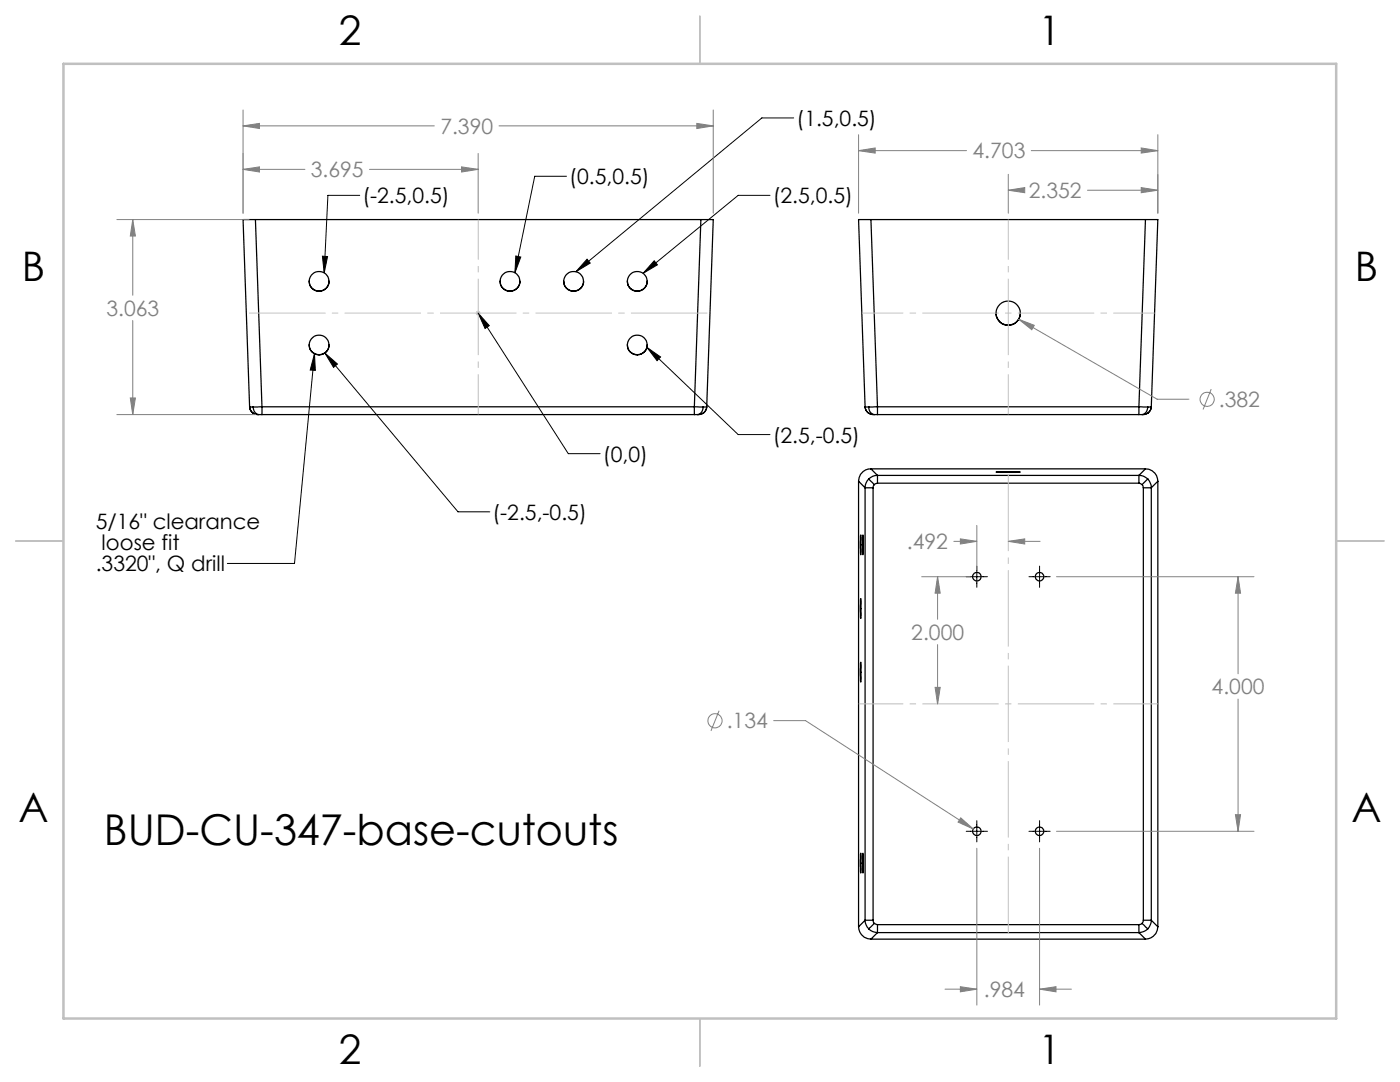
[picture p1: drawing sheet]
<svg xmlns="http://www.w3.org/2000/svg" width="279mm" height="216mm" viewBox="0 0 279 216" stroke-linecap="round" stroke-linejoin="round" font-family="sans-serif">
<g fill="none" stroke="#000" stroke-width=".25">
<path d="M51 43.8h-2.5l1.3 37.4M51 43.8h88.9M51 43.8l1.3 37.4M61.7 56.1a1.98 1.98 0 0 0 2 2M65.7 56.1a1.98 1.98 0 0 1-2 2M99.8 56.1a1.98 1.98 0 0 0 2 2M103.8 56.1a1.98 1.98 0 0 1-2 2M112.5 56.1a1.98 1.98 0 0 0 2 2M116.5 56.1a1.98 1.98 0 0 1-2 2M125.2 56.1a1.98 1.98 0 0 0 2 2M129.2 56.1a1.98 1.98 0 0 1-2 2M139.9 43.8h2.4l-1.3 37.4"/>
<path d="M139.9 43.8l-1.3 37.4M173.8 43.8h-2.5l1.3 37.4M173.8 43.8h54.8M173.8 43.8l1.3 37.4M228.6 43.8h2.5l-1.3 37.4M228.6 43.8l-1.3 37.4M61.7 68.8a1.98 1.98 0 0 0 2 2 1.98 1.98 0 0 0 2-2M125.2 68.8a1.98 1.98 0 0 0 2 2 1.98 1.98 0 0 0 2-2M198.8 62.4a2.42 2.42 0 0 0 2.4 2.5 2.42 2.42 0 0 0 2.4-2.5M49.8 81.2a1.55 1.55 0 0 0 1 1.4M49.8 81.2a1.65 1.65 0 0 0 1.8 1.5M49.8 81.2h.7"/>
<path d="M50.5 81.2a1.44 1.44 0 0 0 1.1 1.5M51.6 82.7h.7M52.3 81.2h-1.8M52.3 81.2v1.5M52.3 81.2h86.3M52.3 82.7h86.3M138.6 81.2h1.7M138.6 81.2v1.5M138.6 82.7h.6M140.3 81.2a1.44 1.44 0 0 1-1.1 1.5M141 81.2a1.59 1.59 0 0 1-.9 1.4M141 81.2h-.7"/>
<path d="M141 81.2a1.65 1.65 0 0 1-1.8 1.5M171.3 96l1.3 1.3M171.3 96v88.9M172.6 81.2a1.55 1.55 0 0 0 1.1 1.4M172.6 81.2a1.65 1.65 0 0 0 1.9 1.5M172.6 81.2h.8M172.6 97.3h1.6M172.6 97.3v86.3M173.4 81.2a1.38 1.38 0 0 0 1.1 1.5M173.4 95.6l1.1 1.1M173.4 95.6a2.53 2.53 0 0 0-.8 1.7M173.8 93.6a2.43 2.43 0 0 0-2.5 2.4"/>
<path d="M173.8 93.6l1.3 1.3M173.8 93.6h54.8M174.2 97.3v86.3M174.5 82.7h.6M174.5 96.7l-.3 .6M175.1 81.2h-1.7M175.1 81.2v1.5M175.1 81.2h52.2M175.1 82.7h52.2M175.1 94.9a2.31 2.31 0 0 0-1.7 .7M175.1 94.9v1.5M175.1 96.4l-.6 .3"/>
<path d="M175.1 94.9h52.2M175.1 96.4h52.2M198.8 94.2h4.8zM227.3 81.2h1.8M227.3 81.2v1.5M227.3 82.7h.6M227.3 94.9v1.5M227.3 94.9a2.47 2.47 0 0 1 1.8 .7M227.3 96.4l.6 .3M227.9 96.7l.3 .6M228.2 97.3h1.6M228.2 97.3v86.3"/>
<path d="M228.6 93.6a2.44 2.44 0 0 1 2.5 2.4M228.6 93.6l-1.3 1.3M229.1 81.2a1.44 1.44 0 0 1-1.2 1.5M229.1 95.6l-1.2 1.1M229.1 95.6a2.73 2.73 0 0 1 .7 1.7M229.8 81.2a1.55 1.55 0 0 1-1.1 1.4M229.8 81.2h-.7M229.8 81.2a1.65 1.65 0 0 1-1.9 1.5M229.8 97.3v86.3M231.1 96l-1.3 1.3M231.1 96v88.9M171.8 106.8v3.9z"/>
<path d="M171.8 119.5v3.9zM172.2 106.8v3.9zM171.8 132.2v3.9zM171.8 170.3v3.9zM172.2 170.3v3.9zM171.3 184.9a2.5 2.5 0 0 0 2.5 2.5M172.6 183.6a2.54 2.54 0 0 0 .8 1.7M172.6 183.6h1.6M172.6 183.6l-1.3 1.3M173.4 185.3a2.54 2.54 0 0 0 1.7 .8M173.8 187.4h54.8M174.2 183.6l.3 .7"/>
<path d="M174.5 184.3l-1.1 1M174.5 184.3l.6 .2M175.1 184.5v1.6M175.1 184.5h52.2M175.1 186.1h52.2M175.1 186.1l-1.3 1.3M227.3 184.5v1.6M227.3 186.1l1.3 1.3M227.9 184.3l-.6 .2M227.9 184.3l1.2 1M228.2 183.6h1.6M228.2 183.6l-.3 .7"/>
<path d="M229.1 185.3a2.72 2.72 0 0 1-1.8 .8M229.8 183.6a2.74 2.74 0 0 1-.7 1.7M229.8 183.6l1.3 1.3M231.1 184.9a2.5 2.5 0 0 1-2.5 2.5"/>
<circle cx="63.7" cy="56.2" r="1.99"/>
<circle cx="101.8" cy="56.2" r="1.99"/>
<circle cx="114.5" cy="56.2" r="1.99"/>
<circle cx="127.2" cy="56.2" r="1.99"/>
<circle cx="63.7" cy="68.8" r="1.97"/>
<circle cx="127.2" cy="68.8" r="1.97"/>
<circle cx="201.2" cy="62.5" r="2.42"/>
<circle cx="195" cy="115.1" r=".84"/>
<circle cx="207.5" cy="115.1" r=".85"/>
<circle cx="195" cy="165.9" r=".84"/>
<circle cx="207.5" cy="165.9" r=".85"/>
</g>
<g fill="none" stroke="#808080" stroke-width=".2">
<path d="M48.5 25.1l3.3-.5v1zM48.5 21.9v20.6M48.5 25.1h38.2M48.5 33.8l3.3-.5v1zM48.5 33.8h12.4M73.7 33.8h21.7M92.1 33.3l3.3 .5-3.3 .5zM95.4 30.6v11.9M99.6 25.1h42.7M139.1 24.6l3.2 .5-3.2 .5zM142.3 21.9v20.6M171.3 30.1l3.4-.6v1.1z"/>
<path d="M171.3 26.9v15.6M171.3 30.1h21.6M201.2 38l3.3-.6v1.1zM201.2 34.8v7.7M201.2 38h2.9M205.8 30.1h25.3M217 38h14.1M227.8 29.5l3.3 .6-3.3 .5zM227.8 37.4l3.3 .6-3.3 .5zM231.1 26.9v15.6M23.3 43.8h26.4M26.5 43.8l.5 3.3h-1z"/>
<path d="M26.5 43.8v15.1M26 79.4h1l-.5 3.3zM26.5 64v18.7M203.3 63.7l3.1 1.2-.5 .9zM203.3 63.7l27.6 16h6.4M241.7 77.6l-1.6 4.1M23.3 82.7h27.7M183.9 115.1h9.8M187.1 115.1l.5 3.3h-1zM187.1 115.1v8.5M190.4 108h4.5M191.7 107.5l3.2 .5-3.2 .5z"/>
<path d="M194.9 104.8v9M201.2 108l3.3-.5v1zM201.2 108h6.4M210.9 115.1h39.4M247.1 115.1l.5 3.3h-1zM247.1 115.1v19.3M186.6 137.2h1l-.5 3.3zM187.1 128.6v11.9M247.1 139.5v26.4M143.5 141.8l-1.6 4M154.4 143.8h6.4l33.4 21.6M191.7 163.2l2.5 2.2-3-1.4z"/>
<path d="M194.9 169.3v31.3M207.5 169.3v31.3M210.9 165.9h39.4M246.6 162.6h1l-.5 3.3zM188.6 197.4h6.3M191.7 196.9l3.2 .5-3.2 .5zM207.5 197.4l3.2-.5v1zM207.5 197.4h6.3"/>
<circle cx="240.9" cy="79.7" r="1.41"/>
<circle cx="142.7" cy="143.8" r="1.42"/>
</g>
<g fill="none" stroke="#000" stroke-width=".2">
<path d="M71.8 39h-6.4l-.7 15.5M113.1 35.2h-6.4l-3.9 19.2M153.7 39h-6.4l-19 15.5M158.4 23.5h-6.4l-37.1 30.7M64.3 51.1l1.1 .1-.7 3.3zM102.9 51.1l1 .2-1.1 3.1zM117.2 51.7l.6 .8-2.9 1.7zM130.6 52l.6 .8-2.9 1.7zM62.8 70.6l.1 3.3-1-.1zM62.8 70.6l-4 41.8h-13.4M64.8 70.4l2.5 2.2-.7 .7zM64.8 70.4l26.6 31.7h6.4"/>
<path d="M95.4 62.5l2.2 2.5-.8 .5zM95.4 62.5l18 28h6.4M129.1 69.3l2.7 1.9-.7 .8zM129.1 69.3l18.2 17.4h6.4M192.8 115.1h4.3M194.9 113v4.2M205.4 115.1h4.2M207.5 113v4.2M192.8 165.9h4.3M194.9 163.8v4.2M205.4 165.9h4.2M207.5 163.8v4.2"/>
</g>
<path d="M94.9 62.5h1M95.1 62.1l.7 .7M95.4 62v1M95.8 62.1l-.7 .7" fill="none" stroke="#c0c0c0" stroke-width=".2"/>
<path d="M95.4 43.8v38.9M201.2 43.8v38.9" fill="none" stroke="#c0c0c0" stroke-width=".2" stroke-dasharray="15.2 1.3 1.3 1.3" stroke-dashoffset="7.2" stroke-linecap="butt"/>
<path d="M230.4 62.5h-58.4" fill="none" stroke="#c0c0c0" stroke-width=".2" stroke-dasharray="15.2 1.3 1.3 1.3" stroke-dashoffset="7" stroke-linecap="butt"/>
<path d="M49.2 62.5h92.5" fill="none" stroke="#c0c0c0" stroke-width=".2" stroke-dasharray="15.2 1.3 1.3 1.3" stroke-dashoffset="-.6" stroke-linecap="butt"/>
<path d="M201.2 93.5v93.9" fill="none" stroke="#c0c0c0" stroke-width=".2" stroke-dasharray="15.2 1.3 1.3 1.3" stroke-dashoffset="-1.2" stroke-linecap="butt"/>
<path d="M231.1 140.4h-59.7" fill="none" stroke="#c0c0c0" stroke-width=".2" stroke-dasharray="15.2 1.3 1.3 1.3" stroke-dashoffset="6.3" stroke-linecap="butt"/>
<path d="M139.7 3.2v9.5M3.1 107.9h9.6M266.7 107.9h9.5M139.7 203.2v9.6" fill="none" stroke="#c0c0c0" stroke-width=".25"/>
<path d="M12.7 12.7h254v190.5h-254z" fill="none" stroke="#c0c0c0" stroke-width=".5"/>
<path d="M64.3 51.1l1.1 .1-.7 3.3zM64.8 70.4l2.5 2.2-.7 .7zM102.9 51.1l1 .2-1.1 3.1zM130.6 52l.6 .8-2.9 1.7zM129.1 69.3l2.7 1.9-.7 .8zM117.2 51.7l.6 .8-2.9 1.7zM95.4 62.5l2.2 2.5-.8 .5zM62.8 70.6l.1 3.3-1-.1z" fill="#000"/>
<g fill="#808080">
<path d="M203.3 63.7l2.6 2.1 .5-.9zM171.3 30.1l3.4-.6v1.1zM227.8 29.5l3.3 .6-3.3 .5zM48.5 25.1l3.3-.5v1zM139.1 24.6l3.2 .5-3.2 .5zM26.5 43.8l.5 3.3h-1zM26 79.4h1l-.5 3.3zM207.5 197.4l3.2-.5v1zM191.7 196.9l3.2 .5-3.2 .5zM247.1 115.1l.5 3.3h-1zM246.6 162.6h1l-.5 3.3zM191.7 163.2l-.5 .8 3 1.4z"/>
<path d="M227.8 37.4l3.3 .6-3.3 .5zM201.2 38l3.3-.6v1.1zM48.5 33.8l3.3-.5v1zM92.1 33.3l3.3 .5-3.3 .5zM191.7 107.5l3.2 .5-3.2 .5zM201.2 108l3.3-.5v1zM187.1 115.1l.5 3.3h-1zM186.6 137.2h1l-.5 3.3z"/>
</g>
<text font-size="8.5" x="20.7" y="168.7">BUD-CU-347-base-cutouts</text>
<g font-size="8.1">
<text x="67.6" y="8.9">2</text>
<text x="207.3" y="8.9">1</text>
<text x="4.4" y="56.2">B</text>
<text x="270.4" y="56.2">B</text>
<text x="3.7" y="164.1">A</text>
<text x="269.7" y="164.1">A</text>
<text x="67.6" y="212.4">2</text>
<text x="207.3" y="212.4">1</text>
</g>
<g font-size="4.2" fill="#808080">
<text x="87.9" y="26.7">7.390</text>
<text x="62" y="35.4">3.695</text>
<text x="194.1" y="31.6">4.703</text>
<text x="205.3" y="39.5">2.352</text>
<text x="21.2" y="63">3.063</text>
<text x="243.3" y="81.2">.382</text>
<text x="181" y="109.6">.492</text>
<text x="181.9" y="127.7">2.000</text>
<text x="241.8" y="138.6">4.000</text>
<text x="145" y="145.4">.134</text>
<text x="196.3" y="199">.984</text>
</g>
<g font-size="4.2">
<text x="159" y="25.1">(1.5,0.5)</text>
<text x="72.3" y="40.6">(-2.5,0.5)</text>
<text x="113.6" y="36.8">(0.5,0.5)</text>
<text x="154.2" y="40.6">(2.5,0.5)</text>
<text x="154.2" y="88.3">(2.5,-0.5)</text>
<text x="120.3" y="92.2">(0,0)</text>
<text x="19.1" y="105.7">5/16&quot; clearance</text>
<text x="98.3" y="103.7">(-2.5,-0.5)</text>
<text x="20.3" y="109.8">loose fit</text>
<text x="19.1" y="114">.3320&quot;, Q drill</text>
</g>
</svg>
